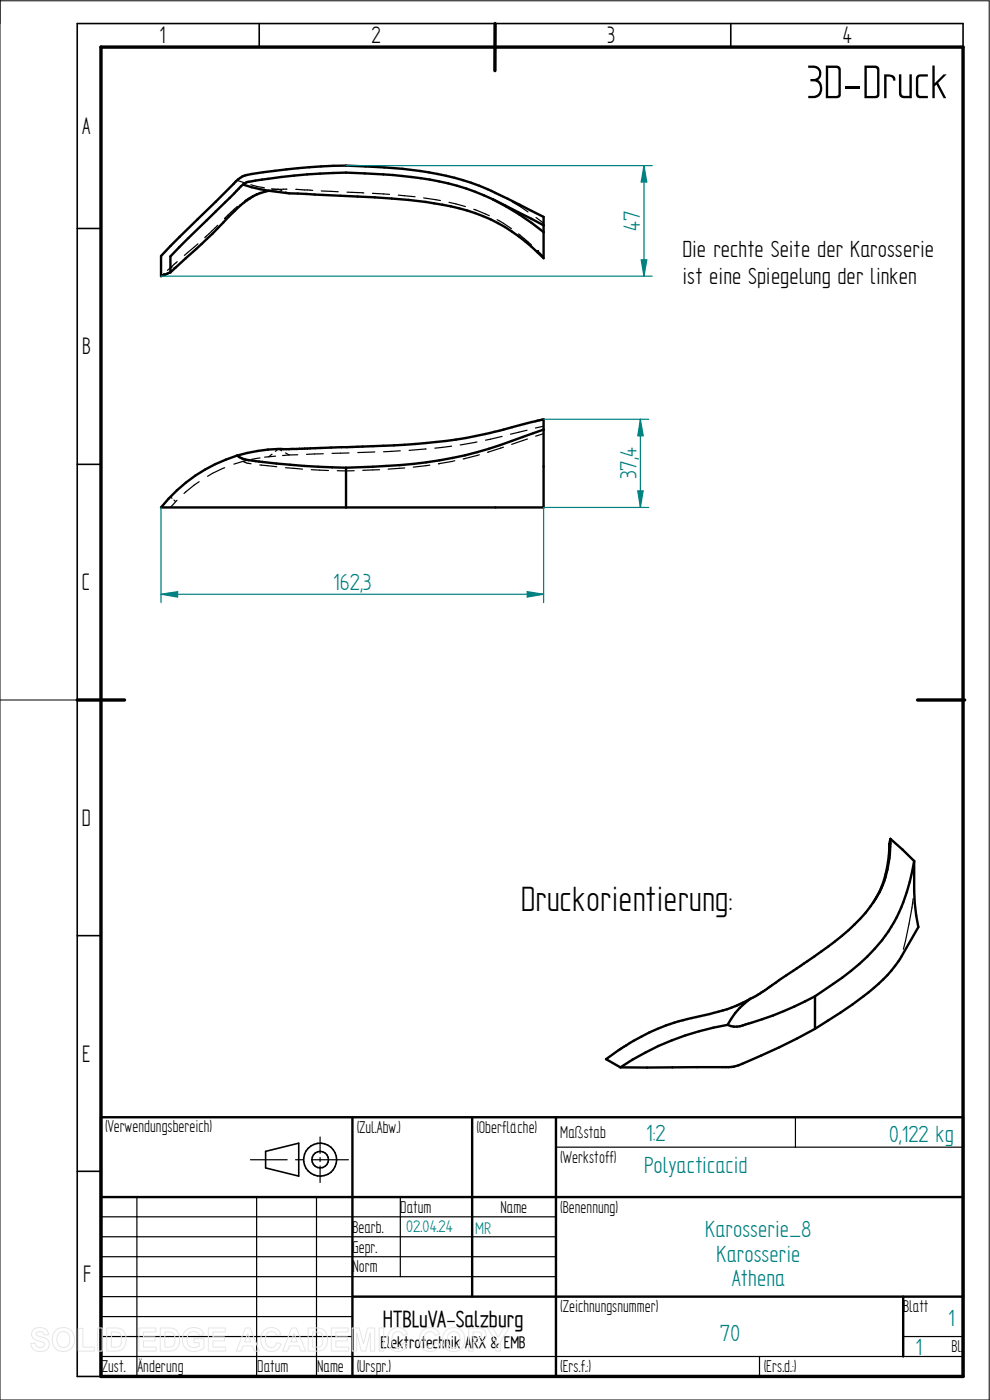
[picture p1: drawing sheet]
<svg xmlns="http://www.w3.org/2000/svg" width="210mm" height="297mm" viewBox="0 0 210 297" stroke-linecap="round" stroke-linejoin="round" font-family="sans-serif">
<path d="M0 0v297h209.8v-296.8h-209.8M0 148.5h16.4" fill="none" stroke="#000" stroke-width=".21"/>
<g fill="none" stroke="#000" stroke-width=".34">
<path d="M55 5v5M105 5v5M155 5v5M204.3 10v-5h-187.9v287h5M16.4 48.5h5M16.4 98.5h5M16.4 148.5h5M16.4 198.5h5M16.4 248.5h5M56.3 244.3l7.1-1.8v7l-7.1-1.7z"/>
<circle cx="67.9" cy="246" r="3.5"/>
<circle cx="67.9" cy="246" r="1.76"/>
</g>
<path d="M21.4 10h182.9v282h-182.9zM105 5v10M16.4 148.5h10M194.6 148.5h10" fill="none" stroke="#000" stroke-width=".72"/>
<g fill="none" stroke="#000" stroke-width=".51">
<path d="M51.6 39.2l1.7 .5 3.7 .8M57 40.5l4.3 .5 5.5 .3a195.2 195.2 0 0 1 27.1 2.1 36.8 36.8 0 0 1 21.4 11.4v-8.8a128.7 128.7 0 0 0-15.4-7.2 75.2 75.2 0 0 0-22.4-3.5 115.2 115.2 0 0 0-25.6 2l-1 .5-.9 .7-15.8 15.8v4.3l2-.8M57 40.5l-.8 .2a12 12 0 0 0-5.2 2.9l-5.9 6-8.9 8.2M104.5 42.2a60.2 60.2 0 0 1 10.8 7M104.5 42.2l10.8 5.6M104.5 42.2a61 61 0 0 0-23.2-5.2 113.1 113.1 0 0 0-28.5 1.6l-.6 .1-1.1 .8-14.9 14.9v3.4M50.3 96.6a7.2 7.2 0 0 0 3.9 1.2l10.3 1 8.9 .4M73.4 99.2v8.5M115.3 91.1l-2.2 .8a91.4 91.4 0 0 1-28.3 6.8l-11.4 .5M35.8 105.8a32.9 32.9 0 0 1 26-10.6l11.8-.3a210.8 210.8 0 0 0 16.9-.9 113.9 113.9 0 0 0 22.3-4.5l2.5-.6v18.8h-81.1zM188.9 178l-.3 1.1a22.6 22.6 0 0 1-3.4 12.5M188.9 178a25.1 25.1 0 0 1-2.3 11.3 35.2 35.2 0 0 1-10.9 11.5l-13 9-2.3 1.5-1.2 .6"/>
<path d="M188.9 178l5 4.7M193.9 182.7a34.2 34.2 0 0 1-11.6 21.8 76.2 76.2 0 0 1-9.4 6.9M193.9 182.7a52.3 52.3 0 0 0 .9 14l-3.6 6.2a28.8 28.8 0 0 1-8 8.4l-4.8 3.5-5.5 3.5M154.3 217.4a58.1 58.1 0 0 0-22.7 9M159.2 211.9a28.8 28.8 0 0 1-9.6 3.4 46.3 46.3 0 0 0-21 9.4l3 1.7M159.2 211.9a15.9 15.9 0 0 0-4.9 5.5M172.9 211.4v6.9M172.9 211.4a71.9 71.9 0 0 1-16.6 6.4h-.6l-1.4-.4M172.9 218.3a128.3 128.3 0 0 1-17.2 8l-1.1 .1h-23M21.4 237h182.9v55h-182.9zM74.8 237v55M100.2 237v38.1"/>
<path d="M117.9 237v55M21.4 254h182.9M74.8 275.1h129.5M191.6 275.1v12.7"/>
</g>
<g fill="none" stroke="#000" stroke-width=".25">
<path d="M50.3 38.3l1.4 .4M53.2 39.2l2.9 .6M34.8 58l-.6 .6M36.2 56.8h.3M36.2 56.8l-.7 .6M36.9 56.8h.4M37.6 55.5l-1.4 1.3M42 51.7l-2.9 2.5M46.2 47.8l-2.8 2.6M47.6 46.4h.1M50.4 43.8l-2.8 2.6M55.3 40.9l-1.8 .7-1.6 1"/>
<path d="M57.6 40l1.5 .2M57.7 40.4l-.7 .1M59.1 40.2l-.7 .1M59.1 40.2l.7 .2M59.1 40.2l-1.9 .2M60.6 40.7l.7 .3M60.9 40.1l-1.8 .1M62.7 40.2l3.6 .2M68.2 40.5l3.6 .2M73.6 40.8l3.6 .1M79 41l3.6 .2M84.5 41.4l3.6 .3"/>
<path d="M89.9 42l3.5 .5M95.2 42.9l3.5 .9M100.5 44.4l3.3 1.4M105.1 40.9l1.7 .9M105.5 46.6l3 1.9M108.7 42.8l3.3 2.2M110 49.6l2.7 2.3M113.7 46.1l1.6 1.2M114 53.2h.1M114 53.2l1.3 1.2M47.7 99.2l-3.7 1.8M51.6 97.9l-2 .6"/>
<path d="M51.6 97.9l.8 .4 .9 .1M52.5 97.7l-.9 .2M55.1 98.6l3.6 .4M55.2 97.2l-1.8 .3M57 96.9l-.9 .1M57.7 96.4l-.7 .5M58.5 96.8l-1.5 .1M59.8 95.6l-.7-.4-.7 .6M60.6 96.1l.7 .4M60.6 99.2l3.6 .3M61.3 96.5l-1.4 .1M63.2 96.5h-1.9"/>
<path d="M66 99.7l3.7 .1M68.6 96.3l-3.6 .1M71.5 99.9h1.9M73.4 99.9v2.5M74 96.1l-3.6 .1M75.1 99.9h-1.7M79.5 95.9l-3.6 .1M80.5 99.7l-3.5 .1M84.9 95.6l-3.5 .2M85.9 99.3l-3.6 .2M90.4 95.2l-3.6 .3M91.2 98.7l-3.5 .4"/>
<path d="M93 98.4h.1M95.8 94.7l-3.6 .4M96.5 97.7l-3.5 .7M101.2 93.8l-3.6 .6M101.7 96.5l-3.4 .9M106.5 92.6l-3.5 .8M106.8 94.9l-3.4 1.1M111.8 91.3l-3.5 .8M111.9 93.1l-3.4 1.2M115.3 90.4l-1.7 .4M115.3 92l-1.7 .5M36.2 105.4l.3 .3"/>
<path d="M36.9 106.1l.4 .3M37.5 106.1l-1.3 1.6M42.2 102.2l-3.2 2.5M73.4 105.1v2.6M193.7 190.6l-.9 5.4-1.2 5.4M168.7 237v6.4M21.4 258.1h96.5M29 254v38M53.1 246h7.8M54.4 254v38M62.7 246h1.7M66.2 246h7.7"/>
<path d="M67.1 254v38M67.9 241.2v3.5M67.9 245.6v.8M67.9 247.4v3.5M84.9 254v16.8M117.9 243.4h86.4M21.4 270.8h96.5M21.4 266.6h96.5M21.4 262.4h96.5M21.4 275.1h53.4M21.4 279.3h53.4M21.4 287.8h182.9"/>
<path d="M21.4 283.5h53.4M161.1 287.8v4.2M191.6 283.5h12.7"/>
</g>
<circle cx="188.6" cy="179.1" r=".25" fill="#000"/>
<path d="M34.2 107.7v20.1M115.3 107.7v20.1M34.2 126.1l3.5-.6v1.2z" fill="none" stroke="#008080" stroke-width=".25"/>
<path d="M34.2 126.1l3.5-.6v1.2z" fill="#008080"/>
<path d="M111.8 125.5l3.5 .6-3.5 .6z" fill="none" stroke="#008080" stroke-width=".25"/>
<path d="M111.8 125.5l3.5 .6-3.5 .6z" fill="#008080"/>
<path d="M115.3 88.9h22.3M115.3 107.7h22.3M135.3 104.1h1.1l-.6 3.6zM34.2 126.1h81.1" fill="none" stroke="#008080" stroke-width=".25"/>
<path d="M135.3 104.1h1.1l-.6 3.6z" fill="#008080"/>
<path d="M135.8 88.9l.6 3.6h-1.1z" fill="none" stroke="#008080" stroke-width=".25"/>
<path d="M135.8 88.9l.6 3.6h-1.1z" fill="#008080"/>
<path d="M73.4 35.1h64.9M34.2 58.6h104.1M136 55.1h1.2l-.6 3.5zM135.8 88.9v18.8" fill="none" stroke="#008080" stroke-width=".25"/>
<path d="M136 55.1h1.2l-.6 3.5z" fill="#008080"/>
<path d="M136.6 35.1l.6 3.5h-1.2z" fill="none" stroke="#008080" stroke-width=".25"/>
<path d="M136.6 35.1l.6 3.5h-1.2z" fill="#008080"/>
<path d="M136.6 35.1v23.5" fill="none" stroke="#008080" stroke-width=".25"/>
<g fill="none" stroke="#e6e6e6" stroke-width=".21">
<path d="M7.1 282.1a2.02 2.02 0 0 1 3.1 .7l.1 .4h-.9a.9 .9 0 0 0-.8-.7 .9 .9 0 0 0-.9 .5l.1 .3 .5 .2a2.15 2.15 0 0 1 2.1 1.4 1.72 1.72 0 0 1-2.3 1.8l-.7-.2-.7-.7-.2-.8 1-.1a1.06 1.06 0 0 0 .9 1 1.06 1.06 0 0 0 1.1-.7 1.66 1.66 0 0 0-1.6-.8 1.37 1.37 0 0 1-.8-2.3zM11.8 282.3a2.46 2.46 0 0 1 3.1-.2 2.46 2.46 0 0 1 .8 3 2.4 2.4 0 0 1-3.1 1.5 2.4 2.4 0 0 1-1.5-3.1l.2-.5zM12.4 282.9a1.39 1.39 0 0 1 1.7-.3 1.39 1.39 0 0 1 .7 1.6 1.41 1.41 0 0 1-1.4 1.7 1.41 1.41 0 0 1-1.3-1.7l.1-.8zM16.6 281.8h1v4h2.4v.8h-3.4zM20.7 281.7h1v4.9h-1zM22.6 281.7h1.9a2.2 2.2 0 0 1 2.2 2.8 2.02 2.02 0 0 1-2.2 2.1h-1.9zM23.6 282.6a1.8 1.8 0 0 1 2 .5 2.09 2.09 0 0 1-.4 2.6l-1.6 .1zM29.5 281.7h3.6v.9h-2.7v1h2.5v.9h-2.5v1.3h2.7v.8h-3.6zM34 281.7h1.8a2.2 2.2 0 0 1 2.3 2.8 2.02 2.02 0 0 1-2.2 2.1h-1.9zM35 282.6a1.8 1.8 0 0 1 1.9 .5 2.09 2.09 0 0 1-.4 2.6l-1.5 .1zM39.4 282.3a2.33 2.33 0 0 1 3.8 .8l-1 .2a1.37 1.37 0 0 0-1.6-.7 1.37 1.37 0 0 0-.9 1.5 1.56 1.56 0 0 0 .8 1.6 1.56 1.56 0 0 0 1.8-.2v-.6h-1.2v-.9h2.2v2a2.65 2.65 0 0 1-3.1 .5 2.65 2.65 0 0 1-1.5-2.7l.3-1zM44.2 281.7h3.6v.9h-2.6v1h2.4v.9h-2.4v1.3h2.7v.8h-3.7z"/>
<path d="M52 281.7h1.1l1.9 4.9h-1l-.4-1.1h-2l-.4 1.1h-1.1zM52.6 282.9l.6 1.8h-1.3zM56 282.3a2.12 2.12 0 0 1 3.6 .8l-1 .2a1.24 1.24 0 0 0-1.6-.7 1.24 1.24 0 0 0-.7 1.6 1.28 1.28 0 0 0 .4 1.4 1.28 1.28 0 0 0 1.6 0l.4-.8 .9 .3a2.19 2.19 0 0 1-2.5 1.6 2.19 2.19 0 0 1-1.8-2.5l.1-.9zM61.9 281.7h1l2 4.9h-1.1l-.4-1.1h-2l-.4 1.1h-1.1zM62.4 282.9l.7 1.8h-1.4zM65.4 281.7h1.8a2.2 2.2 0 0 1 2.3 2.8 2.02 2.02 0 0 1-2.3 2.1h-1.8zM66.3 282.6a1.8 1.8 0 0 1 2 .5 2.09 2.09 0 0 1-.4 2.6l-1.6 .1zM70.3 281.7h3.6v.9h-2.7v1h2.5v.9h-2.5v1.3h2.8v.8h-3.7zM74.7 281.7h1.5l.9 3.4 .9-3.4h1.5v4.9h-.9l-.1-3.8-.9 3.8h-1l-.9-3.8-.1 3.8h-.9zM80.4 281.7h1v4.9h-1zM82.8 282.3a2.12 2.12 0 0 1 3.6 .8l-.9 .2a1.24 1.24 0 0 0-1.6-.7 1.24 1.24 0 0 0-.8 1.6 1.28 1.28 0 0 0 .5 1.4 1.28 1.28 0 0 0 1.5 0l.4-.8 .9 .3a2.19 2.19 0 0 1-2.5 1.6 2.19 2.19 0 0 1-1.7-2.5l.1-.9zM89.6 282.3a2.12 2.12 0 0 1 3.6 .8l-.9 .2a1.24 1.24 0 0 0-1.6-.7 1.24 1.24 0 0 0-.7 1.6 1.28 1.28 0 0 0 .4 1.4 1.28 1.28 0 0 0 1.5 0l.4-.8 1 .3a2.19 2.19 0 0 1-2.6 1.6 2.19 2.19 0 0 1-1.7-2.5l.1-.9z"/>
<path d="M94.6 282.3a2.46 2.46 0 0 1 3.1-.2 2.46 2.46 0 0 1 .8 3 2.4 2.4 0 0 1-3.1 1.5 2.4 2.4 0 0 1-1.4-3.1l.1-.5zM95.2 282.9a1.39 1.39 0 0 1 1.7-.3 1.39 1.39 0 0 1 .7 1.6 1.41 1.41 0 0 1-1.3 1.7 1.41 1.41 0 0 1-1.4-1.7l.1-.8zM99.4 281.7h1.6a1.61 1.61 0 0 1 2.1 1.5 1.62 1.62 0 0 1-2.1 1.6h-.6v1.8h-1zM100.4 282.6a1.62 1.62 0 0 1 1.7 .3 .7 .7 0 0 1-.1 .8 .7 .7 0 0 1-.7 .2h-.9zM103.4 281.7h1.1l1.2 2 1.1-2h1.2l-1.8 2.9v2h-1v-2z"/>
</g>
<text font-size="11.3" x="171.1" y="20.8">3D-Druck</text>
<text font-size="8.4" x="110.5" y="193.3">Druckorientierung:</text>
<g font-size="5.7">
<text x="33.8" y="9.2">1</text>
<text x="78.8" y="9.2">2</text>
<text x="128.8" y="9.2">3</text>
<text x="178.8" y="9.2">4</text>
<text x="17.4" y="28.4">A</text>
<text x="17.4" y="75.2">B</text>
<text x="17.4" y="125.2">C</text>
<text x="17.4" y="175.2">D</text>
<text x="17.4" y="225.2">E</text>
<text x="17.6" y="271.9">F</text>
</g>
<g font-size="5.6" fill="#008080">
<text x="135.7" y="49" transform="rotate(-90 135.7 49)">47</text>
<text x="135" y="101.7" transform="rotate(-90 135 101.7)">37,4</text>
<text x="70.7" y="125.2">162,3</text>
<text x="137.1" y="242">1:2</text>
<text x="188.6" y="242.2">0,122 kg</text>
<text x="136.7" y="248.8">Polyacticacid</text>
<text x="149.6" y="262.4">Karosserie_8</text>
<text x="152" y="267.6">Karosserie</text>
<text x="155.3" y="272.9">Athena</text>
<text x="201.2" y="281.3">1</text>
<text x="152.7" y="284.6">70</text>
<text x="194.2" y="287.4">1</text>
</g>
<g font-size="5.6">
<text x="144.8" y="54.5">Die rechte Seite der Karosserie</text>
<text x="144.8" y="60.2">ist eine Spiegelung der linken</text>
</g>
<text font-size="5.5" x="81.2" y="281.5">HTBLuVA-Salzburg</text>
<g font-size="4.1">
<text x="22.3" y="240.2">(Verwendungsbereich)</text>
<text x="75.7" y="240.4">(Zul.Abw.)</text>
<text x="101.1" y="240.4">(Oberfläche)</text>
<text x="118.8" y="241.4">Maßstab</text>
<text x="118.8" y="246.7">(Werkstoff)</text>
<text x="84.9" y="257.3">Datum</text>
<text x="106.2" y="257.3">Name</text>
<text x="118.8" y="257.3">(Benennung)</text>
<text x="74.8" y="261.5">Bearb.</text>
<text x="74.8" y="265.7">Gepr.</text>
<text x="74.8" y="270">Norm</text>
<text x="118.8" y="278.4">(Zeichnungsnummer)</text>
<text x="191.6" y="278.4">Blatt</text>
<text x="201.8" y="286.9">Bl.</text>
<text x="21.6" y="291.1">Zust.</text>
<text x="29.2" y="291.1">Änderung</text>
<text x="54.6" y="291.1">Datum</text>
<text x="67.3" y="291.1">Name</text>
<text x="75.7" y="291.1">(Urspr.)</text>
<text x="118.8" y="291.1">(Ers.f.:)</text>
<text x="162" y="291.1">(Ers.d.:)</text>
</g>
<g font-size="4" fill="#008080">
<text x="86.2" y="261.5">02.04.24</text>
<text x="100.8" y="261.7">MR</text>
</g>
<text font-size="4" x="80.7" y="286">Elektrotechnik ARX &amp; EMB</text>
</svg>
